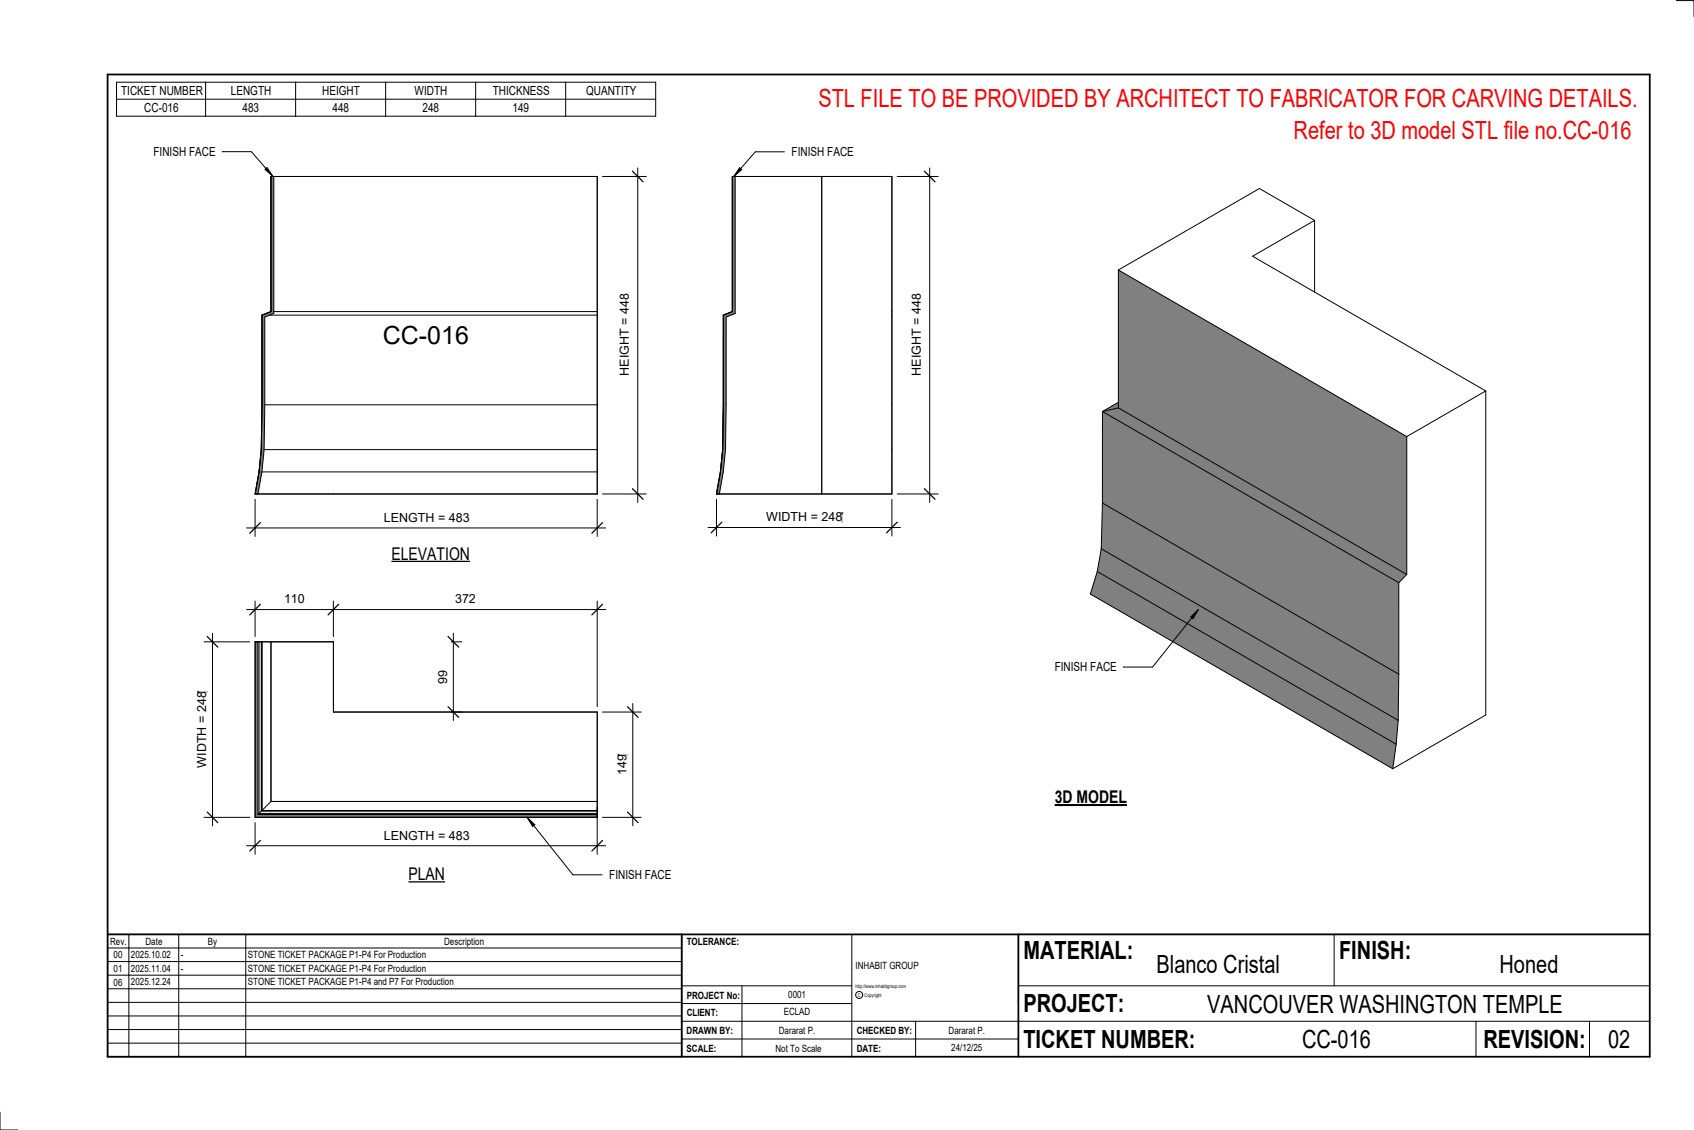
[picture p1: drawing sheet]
<svg xmlns="http://www.w3.org/2000/svg" width="914mm" height="610mm" viewBox="0 0 914 610" stroke-linecap="round" stroke-linejoin="round" font-family="sans-serif">
<path d="M138 346h1v93h183v2h-184z" fill="#7c7c7c"/>
<path d="M138 346h42v38h142v57h-184zM139 346v93M140 346v93h182M141 346v92h181M141 346v91h181M146 346v86M139 439h183M146 432h176M146 432l-7 7" fill="none" stroke="#000" stroke-width=".54"/>
<path d="M395 95h2v74l-5 2v72l-2 12-2 11h-1l2-11 1-12v-73l5-2z" fill="#7c7c7c"/>
<path d="M395 95h86v171h-94l2-11 1-12v-73l5-2zM397 95v74l-5 2v72l-2 12-2 11M444 95v171" fill="none" stroke="#000" stroke-width=".54"/>
<path d="M146 95h2v74l-5 2v72l-2 12-2 11h-1l2-11 1-12v-73l5-2z" fill="#7c7c7c"/>
<path d="M146 95h176v171h-184l2-11 1-12v-73l5-2zM148 95v74l-5 2v47M146 170h176M148 168h174M143 218h179M143 218v25M141 255h181M143 243l-2 12-2 11M143 243h179" fill="none" stroke="#000" stroke-width=".54"/>
<g fill="#808080">
<path d="M595 222l9-5v3z"/>
<path d="M604 146l155 90v74l-155-90z"/>
<path d="M595 222l9-2 155 90-4 4z"/>
<path d="M595 222l160 92v50l-160-93z"/>
<path d="M592 308l162 93-2 14-163-95z"/>
<path d="M594 296l161 93-1 12-162-93z"/>
<path d="M595 271l160 93v25l-161-93z"/>
</g>
<g fill="none" stroke="#000" stroke-width=".54">
<path d="M710 119l-34 19 126 73M710 119l-30-17-76 44M710 119v39M604 146l155 90M604 146v74M604 217l-9 5M802 211v175l-50 29M802 211l-43 25M595 222v49M595 222l160 92M604 220l-9 2M604 220l155 90"/>
<path d="M759 236v74M595 271l-1 25M595 271l160 93M594 296l-2 12M594 296l161 93M592 308l-3 12 163 95M592 308l162 93M755 314v50M759 310l-4 4M110 346h25M115 342v104M755 364v25"/>
<path d="M755 389l-1 12M754 401l-2 14M110 441h25"/>
</g>
<path d="M112 343l6 6M112 438l6 6" fill="none" stroke="#000" stroke-width=".67"/>
<g fill="#fff">
<path d="M105 373h8v41h-8z"/>
<path d="M105 373h8z"/>
</g>
<path d="M133 329h194M138 324v19M180 324v19M322 324v57" fill="none" stroke="#000" stroke-width=".54"/>
<path d="M141 326l-6 6M183 326l-6 6M325 326l-6 6" fill="none" stroke="#000" stroke-width=".67"/>
<g fill="#fff">
<path d="M153 319h11v8h-11z"/>
<path d="M246 319h11v8h-11z"/>
</g>
<path d="M322 435v26M133 456h194M138 444v17" fill="none" stroke="#000" stroke-width=".54"/>
<path d="M141 453l-6 6M325 453l-6 6" fill="none" stroke="#000" stroke-width=".67"/>
<path d="M207 447h46v7h-46z" fill="#fff"/>
<path d="M342 380v66M325 384h21M325 441h21" fill="none" stroke="#000" stroke-width=".54"/>
<path d="M339 381l5 6M339 438l5 6" fill="none" stroke="#000" stroke-width=".67"/>
<g fill="#fff">
<path d="M332 407h8v11h-8z"/>
<path d="M332 407h8z"/>
</g>
<path d="M244 346h5M245 342v47M244 384h5" fill="none" stroke="#000" stroke-width=".54"/>
<path d="M242 343l6 6M242 381l6 6" fill="none" stroke="#000" stroke-width=".67"/>
<path d="M235 362h8v7h-8z" fill="#fff"/>
<path d="M484 95h22M502 91v180M484 266h22" fill="none" stroke="#000" stroke-width=".54"/>
<path d="M499 92l6 6M499 264l6 5" fill="none" stroke="#000" stroke-width=".67"/>
<path d="M491 159h8v44h-8z" fill="#fff"/>
<path d="M387 269v20M481 269v20M382 285h104" fill="none" stroke="#000" stroke-width=".54"/>
<path d="M390 282l-6 5M484 282l-5 5" fill="none" stroke="#000" stroke-width=".67"/>
<g fill="#fff">
<path d="M414 275h41v8h-41z"/>
<path d="M455 275v8z"/>
</g>
<path d="M325 95h24M344 91v180M325 266h24" fill="none" stroke="#000" stroke-width=".54"/>
<path d="M341 92l6 6M341 264l6 5" fill="none" stroke="#000" stroke-width=".67"/>
<path d="M333 159h8v44h-8z" fill="#fff"/>
<path d="M138 269v20M322 269v20M133 285h194" fill="none" stroke="#000" stroke-width=".54"/>
<path d="M141 282l-6 6M325 282l-6 6" fill="none" stroke="#000" stroke-width=".67"/>
<g fill="#fff">
<path d="M207 275h46v8h-46z"/>
<path d="M207 173h46v15h-46z"/>
</g>
<g fill="none" stroke="#000" stroke-width=".54">
<path d="M905 0h9v9M460 504v66M720 504v28M891 504h-341v37M368 532h92M401 532v38M550 532h341M368 551h523M368 541h92M494 551v19M797 551v19M858 551v19"/>
<path d="M368 561h182M0 600v10h10"/>
<circle cx="464" cy="537" r="1.9"/>
</g>
<path d="M58 40h833v530h-833zM58 504h833M368 504v66M550 504v66" fill="none" stroke="#000" stroke-width=".96"/>
<g fill="#fff">
<path d="M652 534h192v15h-192z"/>
<path d="M513 562h17v6h-17z"/>
<path d="M425 533h10v6h-10z"/>
<path d="M423 543h15v6h-15z"/>
<path d="M420 553h20v6h-20z"/>
<path d="M624 513h68v15h-68z"/>
<path d="M809 513h33v15h-33z"/>
<path d="M512 553h20v6h-20z"/>
<path d="M703 553h37v15h-37z"/>
<path d="M442 45h443v16h-443z"/>
<path d="M868 553h12v15h-12z"/>
<path d="M61 512h5v6h-5z"/>
<path d="M61 520h5v6h-5z"/>
<path d="M61 527h5v6h-5z"/>
</g>
<path d="M63 44h291v19h-291zM63 54h291M111 44v19M160 44v19M208 44v19M257 44v19M305 44v19" fill="none" stroke="#000" stroke-width=".54"/>
<path d="M211 293h43v11h-43z" fill="#fff"/>
<path d="M211 303h43" fill="none" stroke="#000" stroke-width=".69" stroke-linecap="butt"/>
<path d="M220 466h20v11h-20z" fill="#fff"/>
<path d="M220 476h20" fill="none" stroke="#000" stroke-width=".69" stroke-linecap="butt"/>
<path d="M569 424h40v12h-40z" fill="#fff"/>
<path d="M569 434h39" fill="none" stroke="#000" stroke-width="1.1" stroke-linecap="butt"/>
<path d="M698 63h185v15h-185z" fill="#fff"/>
<g fill="none" stroke="#000" stroke-width=".54">
<path d="M120 82h16l11 13M143 91l1-1 3 5zM58 504h310v66h-310zM58 519h310M58 511h310M70 504v66M96 504v66M133 504v66M58 533h310M58 526h310M58 555h310M58 548h310"/>
<path d="M58 541h310M58 563h310"/>
</g>
<path d="M143 91l1-1 3 5z" fill="#000"/>
<path d="M83 78h33v8h-33z" fill="#fff"/>
<path d="M399 90l1 1-4 4z" fill="#000"/>
<path d="M399 90l1 1-4 4zM423 82h-15l-12 13" fill="none" stroke="#000" stroke-width=".54"/>
<path d="M427 78h34v8h-34z" fill="#fff"/>
<path d="M285 441l4 4-2 1z" fill="#000"/>
<path d="M285 441l4 4-2 1zM285 441l24 31h16" fill="none" stroke="#000" stroke-width=".54"/>
<path d="M329 468h33v8h-33z" fill="#fff"/>
<path d="M643 333l4-4-3 5zM647 329l-25 31h-16" fill="none" stroke="#000" stroke-width=".54"/>
<path d="M643 333l4-4-3 5z" fill="#000"/>
<path d="M569 356h34v8h-34z" fill="#fff"/>
<g font-size="13.5" fill="#f00">
<text x="442" y="58">STL FILE TO BE PROVIDED BY ARCHITECT TO FABRICATOR FOR CARVING DETAILS.</text>
<text x="698" y="75">Refer to 3D model STL file no.CC-016</text>
</g>
<g font-size="13.5">
<text x="207" y="186">CC-016</text>
<text x="552" y="517">MATERIAL:</text>
<text x="723" y="517">FINISH:</text>
<text x="624" y="525">Blanco Cristal</text>
<text x="809" y="525">Honed</text>
<text x="552" y="546">PROJECT:</text>
<text x="652" y="546">VANCOUVER WASHINGTON TEMPLE</text>
<text x="552" y="565">TICKET NUMBER:</text>
<text x="703" y="565">CC-016</text>
<text x="801" y="565">REVISION:</text>
<text x="868" y="565">02</text>
</g>
<g font-size="9.4">
<text x="211" y="302">ELEVATION</text>
<text x="569" y="433">3D MODEL</text>
<text x="220" y="475">PLAN</text>
</g>
<g font-size="6.7">
<text x="65" y="51">TICKET NUMBER</text>
<text x="125" y="51">LENGTH</text>
<text x="174" y="51">HEIGHT</text>
<text x="224" y="51">WIDTH</text>
<text x="266" y="51">THICKNESS</text>
<text x="316" y="51">QUANTITY</text>
<text x="78" y="60">CC-016</text>
<text x="131" y="60">483</text>
<text x="179" y="60">448</text>
<text x="228" y="60">248</text>
<text x="277" y="60">149</text>
<text x="83" y="84">FINISH FACE</text>
<text x="427" y="84">FINISH FACE</text>
<text x="339" y="203" transform="rotate(-90 339 203)">HEIGHT = 448</text>
<text x="497" y="203" transform="rotate(-90 497 203)">HEIGHT = 448</text>
<text x="207" y="281">LENGTH = 483</text>
<text x="414" y="281">WIDTH = 248</text>
<text x="455" y="281">⁬</text>
<text x="153" y="325">110</text>
<text x="246" y="325">372</text>
<text x="569" y="362">FINISH FACE</text>
<text x="241" y="369" transform="rotate(-90 241 369)">99</text>
<text x="111" y="373" transform="rotate(-90 111 373)">⁬</text>
<text x="338" y="407" transform="rotate(-90 338 407)">⁬</text>
<text x="111" y="414" transform="rotate(-90 111 414)">WIDTH = 248</text>
<text x="338" y="418" transform="rotate(-90 338 418)">149</text>
<text x="207" y="453">LENGTH = 483</text>
<text x="329" y="474">FINISH FACE</text>
</g>
<g font-size="5.4">
<text x="59" y="510">Rev.</text>
<text x="79" y="510">Date</text>
<text x="112" y="510">By</text>
<text x="240" y="510">Description</text>
<text x="371" y="510">TOLERANCE:</text>
<text x="61" y="517">00</text>
<text x="71" y="517">2025.10.02</text>
<text x="98" y="517">-</text>
<text x="134" y="517">STONE TICKET PACKAGE P1-P4 For Production</text>
<text x="61" y="525">01</text>
<text x="71" y="524">2025.11.04</text>
<text x="98" y="524">-</text>
<text x="134" y="524">STONE TICKET PACKAGE P1-P4 For Production</text>
<text x="462" y="523">INHABIT GROUP</text>
<text x="61" y="532">06</text>
<text x="71" y="532">2025.12.24</text>
<text x="134" y="532">STONE TICKET PACKAGE P1-P4 and P7 For Production</text>
<text x="371" y="539">PROJECT No:</text>
<text x="425" y="538">0001</text>
<text x="371" y="548">CLIENT:</text>
<text x="423" y="548">ECLAD</text>
<text x="371" y="558">DRAWN BY:</text>
<text x="420" y="558">Dararat P.</text>
<text x="462" y="558">CHECKED BY:</text>
<text x="512" y="558">Dararat P.</text>
<text x="371" y="567">SCALE:</text>
<text x="419" y="567">Not To Scale</text>
<text x="462" y="567">DATE:</text>
<text x="513" y="567">24/12/25</text>
</g>
<g font-size="2.7">
<text x="462" y="533">http://www.inhabitgroup.com</text>
<text x="463" y="538">C</text>
<text x="467" y="538">Copyright</text>
</g>
</svg>
